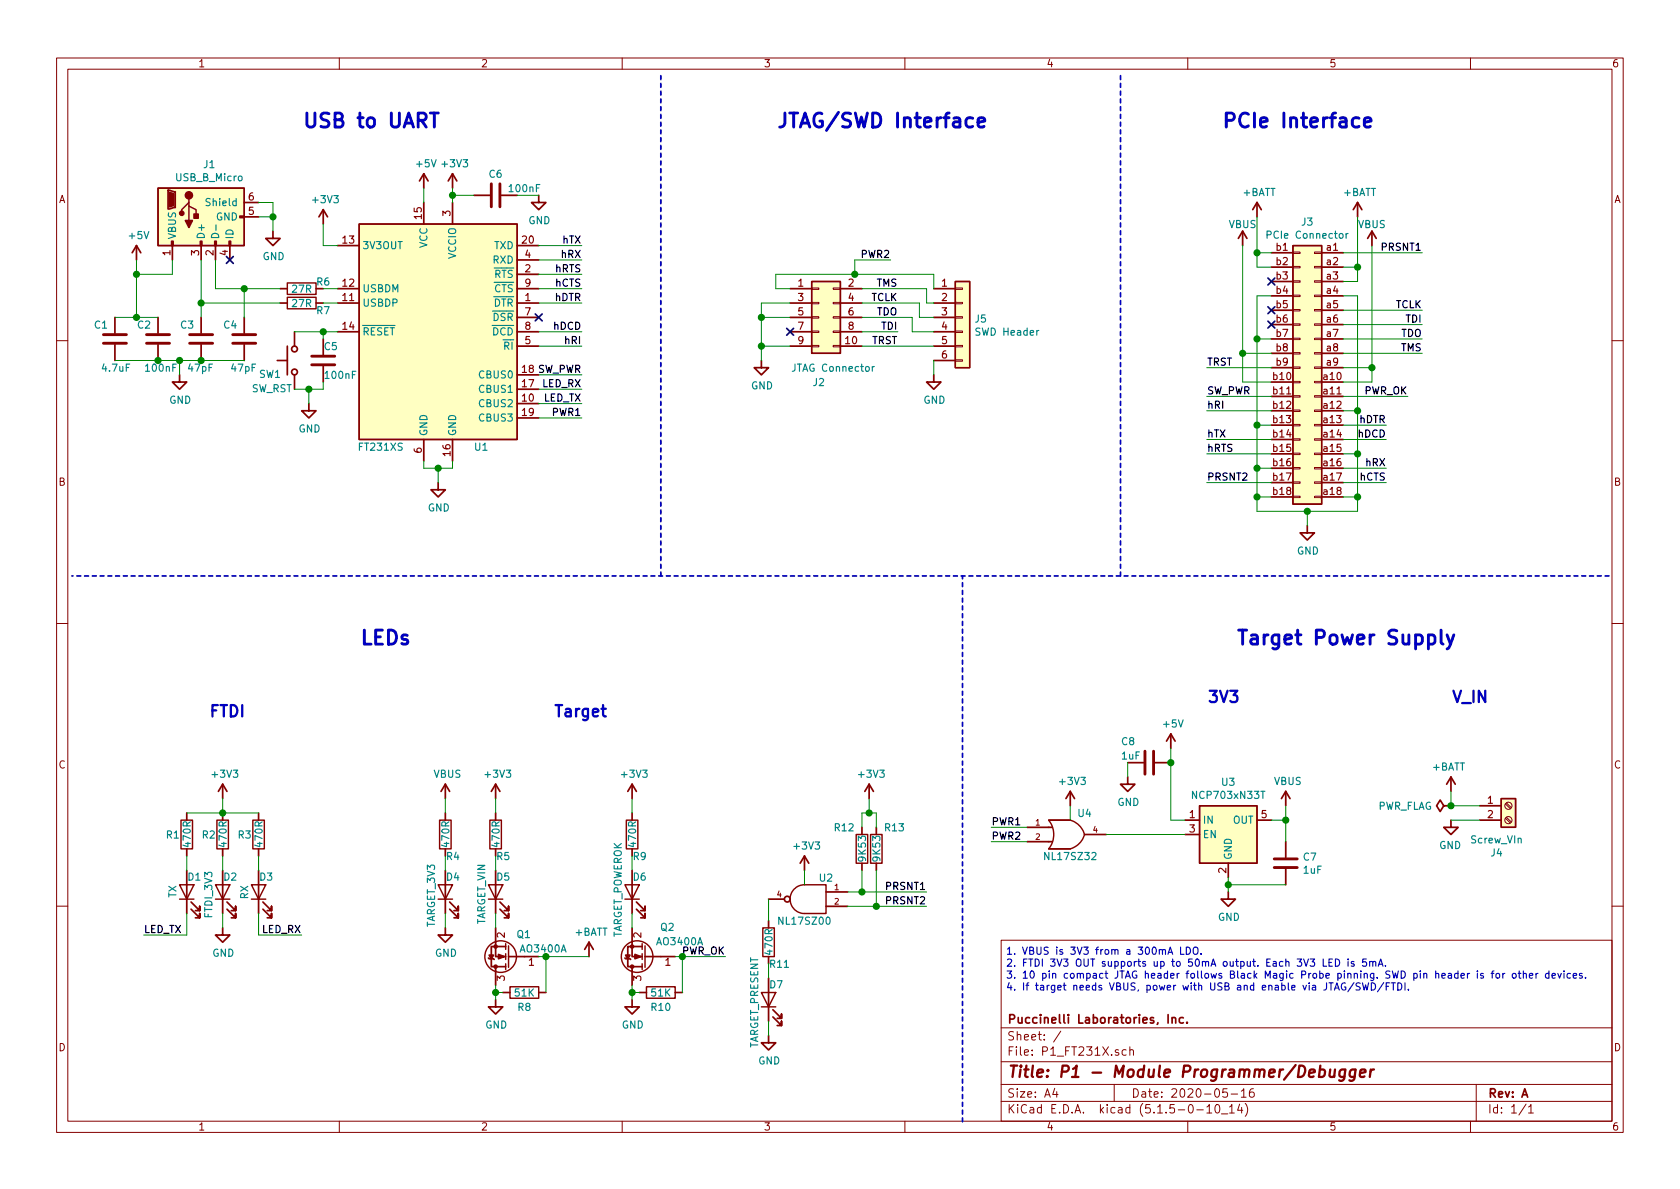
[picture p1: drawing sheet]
EESchema Schematic File Version 4
EELAYER 30 0
EELAYER END
$Descr A4 11693 8268
encoding utf-8
Sheet 1 1
Title "P1 - Module Programmer/Debugger"
Date "2020-05-16"
Rev "A"
Comp "Puccinelli Laboratories, Inc."
Comment1 ""
Comment2 ""
Comment3 ""
Comment4 ""
$EndDescr
$Comp
L Connector_Generic:Conn_02x18_Row_Letter_First J3
U 1 1
P 9150 2550
F 0 "J3" H 9200 3567 50  0000 C CNN
F 1 "PCIe Connector" H 9200 3476 50  0000 C CNN
F 2 "Custom_Footprints:UMAX_3091-10100T_PCIe_x1" H 9150 2550 50  0001 C CNN
F 3 "https://datasheet.lcsc.com/szlcsc/1912111437_UMAX-3091-10100T_C444344.pdf" H 9150 2550 50  0001 C CNN
	1    9150 2550
	-1   0    0    -1  
$EndComp
$Comp
L Connector:USB_B_Micro J1
U 1 1
P 1400 1500
F 0 "J1" V 1033 1443 50  0000 C CNN
F 1 "USB_B_Micro" V 1124 1443 50  0000 C CNN
F 2 "Custom_Footprints:USB_Micro-B_Amphenol_10118194-0001LF" H 1550 1450 50  0001 C CNN
F 3 "https://datasheet.lcsc.com/szlcsc/1811131822_Amphenol-ICC-10118194-0001LF_C132563.pdf" H 1550 1450 50  0001 C CNN
	1    1400 1500
	0    -1   1    0   
$EndComp
$Comp
L Interface_USB:FT231XS U1
U 1 1
P 3050 2300
F 0 "U1" H 3350 1500 50  0000 C CNN
F 1 "FT231XS" H 2650 1500 50  0000 C CNN
F 2 "Package_SO:SSOP-20_3.9x8.7mm_P0.635mm" H 4050 1500 50  0001 C CNN
F 3 "https://www.ftdichip.com/Support/Documents/DataSheets/ICs/DS_FT231X.pdf" H 3050 2300 50  0001 C CNN
	1    3050 2300
	1    0    0    -1  
$EndComp
Wire Wire Line
	1500 1800 1500 2000
Wire Wire Line
	1400 2100 1400 1800
Wire Wire Line
	1200 1800 1200 1900
Wire Wire Line
	950  1900 950  1800
$Comp
L power:+5V #PWR0101
U 1 1
P 950 1800
F 0 "#PWR0101" H 950 1650 50  0001 C CNN
F 1 "+5V" H 965 1973 50  0000 C CNN
F 2 "" H 950 1800 50  0001 C CNN
F 3 "" H 950 1800 50  0001 C CNN
	1    950  1800
	1    0    0    -1  
$EndComp
$Comp
L power:+5V #PWR0102
U 1 1
P 2950 1300
F 0 "#PWR0102" H 2950 1150 50  0001 C CNN
F 1 "+5V" H 2965 1473 50  0000 C CNN
F 2 "" H 2950 1300 50  0001 C CNN
F 3 "" H 2950 1300 50  0001 C CNN
	1    2950 1300
	1    0    0    -1  
$EndComp
Wire Wire Line
	2950 1300 2950 1400
Connection ~ 950  1900
Wire Wire Line
	1800 1500 1900 1500
Wire Wire Line
	1900 1500 1900 1600
$Comp
L power:GND #PWR0103
U 1 1
P 1900 1600
F 0 "#PWR0103" H 1900 1350 50  0001 C CNN
F 1 "GND" H 1905 1427 50  0000 C CNN
F 2 "" H 1900 1600 50  0001 C CNN
F 3 "" H 1900 1600 50  0001 C CNN
	1    1900 1600
	1    0    0    -1  
$EndComp
Connection ~ 1900 1500
Wire Wire Line
	2950 3200 2950 3250
Wire Wire Line
	2950 3250 3050 3250
Wire Wire Line
	3150 3250 3150 3200
Wire Wire Line
	3050 3250 3050 3350
Connection ~ 3050 3250
Wire Wire Line
	3050 3250 3150 3250
$Comp
L power:GND #PWR0104
U 1 1
P 3050 3350
F 0 "#PWR0104" H 3050 3100 50  0001 C CNN
F 1 "GND" H 3055 3177 50  0000 C CNN
F 2 "" H 3050 3350 50  0001 C CNN
F 3 "" H 3050 3350 50  0001 C CNN
	1    3050 3350
	1    0    0    -1  
$EndComp
Wire Wire Line
	3750 1700 4050 1700
Text Label 4050 1700 2    50   ~ 0
hTX
Wire Wire Line
	3750 1800 4050 1800
Text Label 4050 1800 2    50   ~ 0
hRX
Wire Wire Line
	3750 1900 4050 1900
Text Label 4050 1900 2    50   ~ 0
hRTS
Wire Wire Line
	3750 2000 4050 2000
Text Label 4050 2000 2    50   ~ 0
hCTS
Wire Wire Line
	3750 2100 4050 2100
Text Label 4050 2100 2    50   ~ 0
hDTR
Wire Wire Line
	3750 2300 4050 2300
Text Label 4050 2300 2    50   ~ 0
hDCD
Wire Wire Line
	3750 2400 4050 2400
Text Label 4050 2400 2    50   ~ 0
hRI
NoConn ~ 3750 2200
Wire Wire Line
	1800 1400 1900 1400
Wire Wire Line
	1900 1400 1900 1500
$Comp
L Device:C C5
U 1 1
P 2250 2500
F 0 "C5" H 2250 2600 50  0000 L CNN
F 1 "100nF" H 2250 2400 50  0000 L CNN
F 2 "Capacitor_SMD:C_0402_1005Metric" H 2288 2350 50  0001 C CNN
F 3 "~" H 2250 2500 50  0001 C CNN
	1    2250 2500
	1    0    0    -1  
$EndComp
$Comp
L Switch:SW_Push SW1
U 1 1
P 2050 2500
F 0 "SW1" V 1950 2750 50  0000 R CNN
F 1 "SW_RST" V 1850 2800 50  0000 R CNN
F 2 "Button_Switch_SMD:SW_SPST_SKQG_WithStem" H 2050 2700 50  0001 C CNN
F 3 "~" H 2050 2700 50  0001 C CNN
	1    2050 2500
	0    -1   -1   0   
$EndComp
Wire Wire Line
	2050 2700 2150 2700
Wire Wire Line
	2150 2700 2150 2800
Connection ~ 2150 2700
Wire Wire Line
	2150 2700 2250 2700
$Comp
L power:GND #PWR0105
U 1 1
P 2150 2800
F 0 "#PWR0105" H 2150 2550 50  0001 C CNN
F 1 "GND" H 2155 2627 50  0000 C CNN
F 2 "" H 2150 2800 50  0001 C CNN
F 3 "" H 2150 2800 50  0001 C CNN
	1    2150 2800
	1    0    0    -1  
$EndComp
Wire Wire Line
	2250 2650 2250 2700
Wire Wire Line
	2050 2300 2250 2300
Wire Wire Line
	2250 2350 2250 2300
Wire Wire Line
	8850 3050 8400 3050
Text Label 8400 3050 0    50   ~ 0
hTX
Wire Wire Line
	8850 3150 8400 3150
Text Label 8400 3150 0    50   ~ 0
hRTS
Wire Wire Line
	9350 3350 9650 3350
Text Label 9650 3350 2    50   ~ 0
hCTS
Wire Wire Line
	9350 2950 9650 2950
Text Label 9650 2950 2    50   ~ 0
hDTR
Wire Wire Line
	9350 3050 9650 3050
Text Label 9650 3050 2    50   ~ 0
hDCD
Wire Wire Line
	9350 3250 9650 3250
Text Label 9650 3250 2    50   ~ 0
hRX
Wire Wire Line
	2350 1700 2250 1700
Wire Wire Line
	2250 1700 2250 1550
$Comp
L power:+3V3 #PWR0106
U 1 1
P 2250 1550
F 0 "#PWR0106" H 2250 1400 50  0001 C CNN
F 1 "+3V3" H 2265 1723 50  0000 C CNN
F 2 "" H 2250 1550 50  0001 C CNN
F 3 "" H 2250 1550 50  0001 C CNN
	1    2250 1550
	1    0    0    -1  
$EndComp
Wire Wire Line
	3150 1400 3150 1350
$Comp
L power:+3V3 #PWR0107
U 1 1
P 3150 1300
F 0 "#PWR0107" H 3150 1150 50  0001 C CNN
F 1 "+3V3" H 3165 1473 50  0000 C CNN
F 2 "" H 3150 1300 50  0001 C CNN
F 3 "" H 3150 1300 50  0001 C CNN
	1    3150 1300
	1    0    0    -1  
$EndComp
Wire Wire Line
	8850 2050 8750 2050
Wire Wire Line
	8750 2050 8750 2350
Wire Wire Line
	8750 2350 8850 2350
Wire Wire Line
	8750 2350 8750 2950
Wire Wire Line
	8750 2950 8850 2950
Connection ~ 8750 2350
Wire Wire Line
	8750 2950 8750 3250
Wire Wire Line
	8750 3250 8850 3250
Connection ~ 8750 2950
Wire Wire Line
	8750 3450 8850 3450
Wire Wire Line
	9350 3450 9450 3450
Wire Wire Line
	9450 3450 9450 3150
Wire Wire Line
	9450 3150 9350 3150
Wire Wire Line
	9450 3150 9450 2850
Wire Wire Line
	9450 2850 9350 2850
Connection ~ 9450 3150
Wire Wire Line
	9450 2850 9450 2050
Wire Wire Line
	9450 2050 9350 2050
Connection ~ 9450 2850
Wire Wire Line
	9450 3450 9450 3550
Wire Wire Line
	9450 3550 9100 3550
Wire Wire Line
	8750 3550 8750 3450
Connection ~ 9450 3450
Wire Wire Line
	9100 3550 9100 3650
Connection ~ 9100 3550
Wire Wire Line
	9100 3550 8750 3550
$Comp
L power:GND #PWR0108
U 1 1
P 9100 3650
F 0 "#PWR0108" H 9100 3400 50  0001 C CNN
F 1 "GND" H 9105 3477 50  0000 C CNN
F 2 "" H 9100 3650 50  0001 C CNN
F 3 "" H 9100 3650 50  0001 C CNN
	1    9100 3650
	1    0    0    -1  
$EndComp
$Comp
L Connector_Generic:Conn_02x05_Odd_Even J2
U 1 1
P 5700 2200
F 0 "J2" H 5700 1750 50  0000 C CNN
F 1 "JTAG Connector" H 5800 1850 50  0000 C CNN
F 2 "Custom_Footprints:Shroud_2x05_P1.27mm_Verticle" H 5700 2200 50  0001 C CNN
F 3 "http://www.cnctech.us/pdfs/3220-XX-0300-00-TR.pdf" H 5700 2200 50  0001 C CNN
	1    5700 2200
	1    0    0    -1  
$EndComp
Text Label 6250 2000 2    50   ~ 0
TMS
Text Label 6250 2100 2    50   ~ 0
TCLK
Text Label 6250 2200 2    50   ~ 0
TDO
Wire Wire Line
	6000 2300 6250 2300
Text Label 6250 2300 2    50   ~ 0
TDI
Text Label 6250 2400 2    50   ~ 0
TRST
Wire Wire Line
	5500 2400 5300 2400
Wire Wire Line
	5500 2200 5300 2200
Wire Wire Line
	5500 2100 5300 2100
Wire Wire Line
	5300 2100 5300 2200
Connection ~ 5300 2200
Connection ~ 5300 2400
Wire Wire Line
	5300 2400 5300 2500
$Comp
L power:GND #PWR0109
U 1 1
P 5300 2500
F 0 "#PWR0109" H 5300 2250 50  0001 C CNN
F 1 "GND" H 5305 2327 50  0000 C CNN
F 2 "" H 5300 2500 50  0001 C CNN
F 3 "" H 5300 2500 50  0001 C CNN
	1    5300 2500
	1    0    0    -1  
$EndComp
Wire Wire Line
	9350 2150 9900 2150
Text Label 9900 2150 2    50   ~ 0
TCLK
Wire Wire Line
	9350 2250 9900 2250
Text Label 9900 2250 2    50   ~ 0
TDI
Wire Wire Line
	9350 2350 9900 2350
Text Label 9900 2350 2    50   ~ 0
TDO
Wire Wire Line
	9350 2450 9900 2450
Text Label 9900 2450 2    50   ~ 0
TMS
Wire Wire Line
	9350 2650 9550 2650
Wire Wire Line
	9550 2650 9550 2550
Wire Wire Line
	9350 2550 9550 2550
Connection ~ 9550 2550
Wire Wire Line
	9550 2550 9550 1700
Wire Wire Line
	2350 2300 2250 2300
Connection ~ 2250 2300
$Comp
L Device:R R7
U 1 1
P 2100 2100
F 0 "R7" V 2150 2250 50  0000 C CNN
F 1 "27R" V 2100 2100 50  0000 C CNN
F 2 "Resistor_SMD:R_0402_1005Metric" V 2030 2100 50  0001 C CNN
F 3 "~" H 2100 2100 50  0001 C CNN
	1    2100 2100
	0    1    1    0   
$EndComp
$Comp
L Device:R R6
U 1 1
P 2100 2000
F 0 "R6" V 2050 2150 50  0000 C CNN
F 1 "27R" V 2100 2000 50  0000 C CNN
F 2 "Resistor_SMD:R_0402_1005Metric" V 2030 2000 50  0001 C CNN
F 3 "~" H 2100 2000 50  0001 C CNN
	1    2100 2000
	0    1    1    0   
$EndComp
Wire Wire Line
	2250 2000 2350 2000
Wire Wire Line
	2350 2100 2250 2100
$Comp
L Device:C C3
U 1 1
P 1400 2350
F 0 "C3" H 1250 2450 50  0000 L CNN
F 1 "47pF" H 1300 2150 50  0000 L CNN
F 2 "Capacitor_SMD:C_0402_1005Metric" H 1438 2200 50  0001 C CNN
F 3 "~" H 1400 2350 50  0001 C CNN
	1    1400 2350
	1    0    0    -1  
$EndComp
Wire Wire Line
	1400 2100 1950 2100
Connection ~ 1400 2100
Wire Wire Line
	1400 2200 1400 2100
$Comp
L Device:C C4
U 1 1
P 1700 2350
F 0 "C4" H 1550 2450 50  0000 L CNN
F 1 "47pF" H 1600 2150 50  0000 L CNN
F 2 "Capacitor_SMD:C_0402_1005Metric" H 1738 2200 50  0001 C CNN
F 3 "~" H 1700 2350 50  0001 C CNN
	1    1700 2350
	1    0    0    -1  
$EndComp
Wire Wire Line
	1700 2200 1700 2000
Connection ~ 1700 2000
Wire Wire Line
	1700 2000 1950 2000
Wire Wire Line
	1500 2000 1700 2000
Wire Wire Line
	1250 2500 1250 2600
$Comp
L power:GND #PWR0110
U 1 1
P 1250 2600
F 0 "#PWR0110" H 1250 2350 50  0001 C CNN
F 1 "GND" H 1255 2427 50  0000 C CNN
F 2 "" H 1250 2600 50  0001 C CNN
F 3 "" H 1250 2600 50  0001 C CNN
	1    1250 2600
	1    0    0    -1  
$EndComp
NoConn ~ 1600 1800
$Comp
L Device:C C2
U 1 1
P 1100 2350
F 0 "C2" H 950 2450 50  0000 L CNN
F 1 "100nF" H 1000 2150 50  0000 L CNN
F 2 "Capacitor_SMD:C_0402_1005Metric" H 1138 2200 50  0001 C CNN
F 3 "~" H 1100 2350 50  0001 C CNN
	1    1100 2350
	1    0    0    -1  
$EndComp
Wire Wire Line
	950  2200 950  1900
Connection ~ 1400 2500
Wire Wire Line
	1400 2500 1700 2500
Connection ~ 1100 2500
Wire Wire Line
	1100 2500 1250 2500
$Comp
L Device:C C1
U 1 1
P 800 2350
F 0 "C1" H 650 2450 50  0000 L CNN
F 1 "4.7uF" H 700 2150 50  0000 L CNN
F 2 "Capacitor_SMD:C_0402_1005Metric" H 838 2200 50  0001 C CNN
F 3 "~" H 800 2350 50  0001 C CNN
	1    800  2350
	1    0    0    -1  
$EndComp
Wire Wire Line
	800  2500 1100 2500
Wire Wire Line
	800  2200 950  2200
Connection ~ 950  2200
Wire Wire Line
	950  2200 1100 2200
Wire Wire Line
	950  1900 1200 1900
Connection ~ 1250 2500
Wire Wire Line
	1250 2500 1400 2500
$Comp
L Device:C C6
U 1 1
P 3450 1350
F 0 "C6" V 3300 1350 50  0000 C CNN
F 1 "100nF" V 3400 1550 50  0000 C CNN
F 2 "Capacitor_SMD:C_0402_1005Metric" H 3488 1200 50  0001 C CNN
F 3 "~" H 3450 1350 50  0001 C CNN
	1    3450 1350
	0    1    1    0   
$EndComp
Wire Wire Line
	3300 1350 3150 1350
Connection ~ 3150 1350
Wire Wire Line
	3150 1350 3150 1300
$Comp
L power:GND #PWR0111
U 1 1
P 3750 1350
F 0 "#PWR0111" H 3750 1100 50  0001 C CNN
F 1 "GND" H 3755 1177 50  0000 C CNN
F 2 "" H 3750 1350 50  0001 C CNN
F 3 "" H 3750 1350 50  0001 C CNN
	1    3750 1350
	1    0    0    -1  
$EndComp
Wire Wire Line
	3600 1350 3750 1350
Wire Wire Line
	3750 2700 4050 2700
Text Label 4050 2700 2    50   ~ 0
LED_RX
Wire Wire Line
	3750 2800 4050 2800
Text Label 4050 2800 2    50   ~ 0
LED_TX
$Comp
L Device:LED D1
U 1 1
P 1300 6200
F 0 "D1" V 1400 6200 50  0000 R CNN
F 1 "TX" H 1350 6300 50  0000 R CNN
F 2 "Diode_SMD:D_0603_1608Metric" H 1300 6200 50  0001 C CNN
F 3 "https://datasheet.lcsc.com/szlcsc/Lite-On-LTST-C193KGKT-5A_C125102.pdf" H 1300 6200 50  0001 C CNN
	1    1300 6200
	0    -1   -1   0   
$EndComp
$Comp
L Device:R R1
U 1 1
P 1300 5800
F 0 "R1" H 1150 5800 50  0000 L CNN
F 1 "470R" V 1300 5700 50  0000 L CNN
F 2 "Resistor_SMD:R_0402_1005Metric" V 1230 5800 50  0001 C CNN
F 3 "~" H 1300 5800 50  0001 C CNN
	1    1300 5800
	1    0    0    -1  
$EndComp
Wire Wire Line
	1300 5950 1300 6050
$Comp
L Device:LED D3
U 1 1
P 1800 6200
F 0 "D3" V 1900 6200 50  0000 R CNN
F 1 "RX" H 1850 6300 50  0000 R CNN
F 2 "Diode_SMD:D_0603_1608Metric" H 1800 6200 50  0001 C CNN
F 3 "https://datasheet.lcsc.com/szlcsc/Lite-On-LTST-C193KGKT-5A_C125102.pdf" H 1800 6200 50  0001 C CNN
	1    1800 6200
	0    -1   -1   0   
$EndComp
$Comp
L Device:R R3
U 1 1
P 1800 5800
F 0 "R3" H 1650 5800 50  0000 L CNN
F 1 "470R" V 1800 5700 50  0000 L CNN
F 2 "Resistor_SMD:R_0402_1005Metric" V 1730 5800 50  0001 C CNN
F 3 "~" H 1800 5800 50  0001 C CNN
	1    1800 5800
	1    0    0    -1  
$EndComp
Wire Wire Line
	1800 5950 1800 6050
Wire Wire Line
	1300 5650 1550 5650
Wire Wire Line
	1550 5650 1550 5550
Connection ~ 1550 5650
Wire Wire Line
	1550 5650 1800 5650
$Comp
L power:+3V3 #PWR0112
U 1 1
P 1550 5550
F 0 "#PWR0112" H 1550 5400 50  0001 C CNN
F 1 "+3V3" H 1565 5723 50  0000 C CNN
F 2 "" H 1550 5550 50  0001 C CNN
F 3 "" H 1550 5550 50  0001 C CNN
	1    1550 5550
	1    0    0    -1  
$EndComp
Wire Wire Line
	1300 6350 1300 6500
Wire Wire Line
	1300 6500 1000 6500
Text Label 1000 6500 0    50   ~ 0
LED_TX
Wire Wire Line
	1800 6350 1800 6500
Wire Wire Line
	1800 6500 2100 6500
Text Label 2100 6500 2    50   ~ 0
LED_RX
$Comp
L Device:LED D2
U 1 1
P 1550 6200
F 0 "D2" V 1650 6200 50  0000 R CNN
F 1 "FTDI_3V3" H 1700 6300 50  0000 R CNN
F 2 "Diode_SMD:D_0603_1608Metric" H 1550 6200 50  0001 C CNN
F 3 "https://datasheet.lcsc.com/szlcsc/Lite-On-LTST-C193KGKT-5A_C125102.pdf" H 1550 6200 50  0001 C CNN
	1    1550 6200
	0    -1   -1   0   
$EndComp
$Comp
L Device:R R2
U 1 1
P 1550 5800
F 0 "R2" H 1400 5800 50  0000 L CNN
F 1 "470R" V 1550 5700 50  0000 L CNN
F 2 "Resistor_SMD:R_0402_1005Metric" V 1480 5800 50  0001 C CNN
F 3 "~" H 1550 5800 50  0001 C CNN
	1    1550 5800
	1    0    0    -1  
$EndComp
Wire Wire Line
	1550 5950 1550 6050
$Comp
L power:GND #PWR0113
U 1 1
P 1550 6450
F 0 "#PWR0113" H 1550 6200 50  0001 C CNN
F 1 "GND" H 1555 6277 50  0000 C CNN
F 2 "" H 1550 6450 50  0001 C CNN
F 3 "" H 1550 6450 50  0001 C CNN
	1    1550 6450
	1    0    0    -1  
$EndComp
Wire Wire Line
	1550 6450 1550 6350
$Comp
L Regulator_Linear:NCP718xSN330 U3
U 1 1
P 8550 5800
F 0 "U3" H 8550 6167 50  0000 C CNN
F 1 "NCP703xN33T" H 8550 6076 50  0000 C CNN
F 2 "Package_SO:TSOP-5_1.65x3.05mm_P0.95mm" H 8550 6150 50  0001 C CNN
F 3 "https://datasheet.lcsc.com/szlcsc/ON-Semicon-ON-NCP703SN33T1G_C184820.pdf" H 8550 6300 50  0001 C CNN
	1    8550 5800
	1    0    0    -1  
$EndComp
Wire Wire Line
	8850 5700 8950 5700
$Comp
L power:VBUS #PWR0114
U 1 1
P 8950 5600
F 0 "#PWR0114" H 8950 5450 50  0001 C CNN
F 1 "VBUS" H 8965 5773 50  0000 C CNN
F 2 "" H 8950 5600 50  0001 C CNN
F 3 "" H 8950 5600 50  0001 C CNN
	1    8950 5600
	1    0    0    -1  
$EndComp
Wire Wire Line
	8950 5600 8950 5700
Connection ~ 8950 5700
Wire Wire Line
	8250 5700 8150 5700
Wire Wire Line
	8150 5700 8150 5300
$Comp
L power:+5V #PWR0115
U 1 1
P 8150 5200
F 0 "#PWR0115" H 8150 5050 50  0001 C CNN
F 1 "+5V" H 8165 5373 50  0000 C CNN
F 2 "" H 8150 5200 50  0001 C CNN
F 3 "" H 8150 5200 50  0001 C CNN
	1    8150 5200
	1    0    0    -1  
$EndComp
Wire Wire Line
	8550 6100 8550 6150
$Comp
L power:GND #PWR0116
U 1 1
P 8550 6200
F 0 "#PWR0116" H 8550 5950 50  0001 C CNN
F 1 "GND" H 8555 6027 50  0000 C CNN
F 2 "" H 8550 6200 50  0001 C CNN
F 3 "" H 8550 6200 50  0001 C CNN
	1    8550 6200
	1    0    0    -1  
$EndComp
Connection ~ 3800 6650
Wire Wire Line
	3800 6650 4100 6650
Wire Wire Line
	3800 6650 3800 6900
Wire Wire Line
	3750 6650 3800 6650
Wire Wire Line
	3450 6900 3450 6950
Connection ~ 3450 6900
Wire Wire Line
	3500 6900 3450 6900
$Comp
L Device:R R8
U 1 1
P 3650 6900
F 0 "R8" V 3750 6900 50  0000 C CNN
F 1 "51K" V 3650 6900 50  0000 C CNN
F 2 "Resistor_SMD:R_0402_1005Metric" V 3580 6900 50  0001 C CNN
F 3 "~" H 3650 6900 50  0001 C CNN
	1    3650 6900
	0    1    1    0   
$EndComp
Wire Wire Line
	3450 6850 3450 6900
Wire Wire Line
	3450 6450 3450 6350
$Comp
L Device:Q_NMOS_GSD Q1
U 1 1
P 3550 6650
F 0 "Q1" H 3400 6500 50  0000 L CNN
F 1 "AO3400A" H 3150 6600 50  0000 L CNN
F 2 "Package_TO_SOT_SMD:SOT-23" H 3750 6750 50  0001 C CNN
F 3 "https://datasheet.lcsc.com/szlcsc/Alpha-Omega-Semicon-AOS-AO3400A_C20917.pdf" H 3550 6650 50  0001 C CNN
	1    3550 6650
	-1   0    0    1   
$EndComp
$Comp
L power:+BATT #PWR0117
U 1 1
P 4100 6650
F 0 "#PWR0117" H 4100 6500 50  0001 C CNN
F 1 "+BATT" H 4115 6823 50  0000 C CNN
F 2 "" H 4100 6650 50  0001 C CNN
F 3 "" H 4100 6650 50  0001 C CNN
	1    4100 6650
	1    0    0    -1  
$EndComp
Wire Wire Line
	3450 5650 3450 5550
$Comp
L power:GND #PWR0118
U 1 1
P 3450 6950
F 0 "#PWR0118" H 3450 6700 50  0001 C CNN
F 1 "GND" H 3455 6777 50  0000 C CNN
F 2 "" H 3450 6950 50  0001 C CNN
F 3 "" H 3450 6950 50  0001 C CNN
	1    3450 6950
	1    0    0    -1  
$EndComp
Wire Wire Line
	3450 5950 3450 6050
$Comp
L Device:R R5
U 1 1
P 3450 5800
F 0 "R5" H 3450 5650 50  0000 L CNN
F 1 "470R" V 3450 5700 50  0000 L CNN
F 2 "Resistor_SMD:R_0402_1005Metric" V 3380 5800 50  0001 C CNN
F 3 "~" H 3450 5800 50  0001 C CNN
	1    3450 5800
	1    0    0    -1  
$EndComp
$Comp
L Device:LED D5
U 1 1
P 3450 6200
F 0 "D5" V 3550 6200 50  0000 R CNN
F 1 "TARGET_VIN" H 3650 6300 50  0000 R CNN
F 2 "Diode_SMD:D_0603_1608Metric" H 3450 6200 50  0001 C CNN
F 3 "https://datasheet.lcsc.com/szlcsc/Lite-On-LTST-C193KGKT-5A_C125102.pdf" H 3450 6200 50  0001 C CNN
	1    3450 6200
	0    -1   -1   0   
$EndComp
$Comp
L power:VBUS #PWR0119
U 1 1
P 3100 5550
F 0 "#PWR0119" H 3100 5400 50  0001 C CNN
F 1 "VBUS" H 3115 5723 50  0000 C CNN
F 2 "" H 3100 5550 50  0001 C CNN
F 3 "" H 3100 5550 50  0001 C CNN
	1    3100 5550
	1    0    0    -1  
$EndComp
Wire Wire Line
	3100 5650 3100 5550
$Comp
L power:GND #PWR0120
U 1 1
P 3100 6450
F 0 "#PWR0120" H 3100 6200 50  0001 C CNN
F 1 "GND" H 3105 6277 50  0000 C CNN
F 2 "" H 3100 6450 50  0001 C CNN
F 3 "" H 3100 6450 50  0001 C CNN
	1    3100 6450
	1    0    0    -1  
$EndComp
Wire Wire Line
	3100 6350 3100 6450
Wire Wire Line
	3100 5950 3100 6050
$Comp
L Device:R R4
U 1 1
P 3100 5800
F 0 "R4" H 3100 5650 50  0000 L CNN
F 1 "470R" V 3100 5700 50  0000 L CNN
F 2 "Resistor_SMD:R_0402_1005Metric" V 3030 5800 50  0001 C CNN
F 3 "~" H 3100 5800 50  0001 C CNN
	1    3100 5800
	1    0    0    -1  
$EndComp
$Comp
L Device:LED D4
U 1 1
P 3100 6200
F 0 "D4" V 3200 6200 50  0000 R CNN
F 1 "TARGET_3V3" H 3300 6300 50  0000 R CNN
F 2 "Diode_SMD:D_0603_1608Metric" H 3100 6200 50  0001 C CNN
F 3 "https://datasheet.lcsc.com/szlcsc/Lite-On-LTST-C193KGKT-5A_C125102.pdf" H 3100 6200 50  0001 C CNN
	1    3100 6200
	0    -1   -1   0   
$EndComp
$Comp
L power:+3V3 #PWR0121
U 1 1
P 3450 5550
F 0 "#PWR0121" H 3450 5400 50  0001 C CNN
F 1 "+3V3" H 3465 5723 50  0000 C CNN
F 2 "" H 3450 5550 50  0001 C CNN
F 3 "" H 3450 5550 50  0001 C CNN
	1    3450 5550
	1    0    0    -1  
$EndComp
$Comp
L Device:C C7
U 1 1
P 8950 6000
F 0 "C7" H 9065 6046 50  0000 L CNN
F 1 "1uF" H 9065 5955 50  0000 L CNN
F 2 "Capacitor_SMD:C_0402_1005Metric" H 8988 5850 50  0001 C CNN
F 3 "~" H 8950 6000 50  0001 C CNN
	1    8950 6000
	1    0    0    -1  
$EndComp
Wire Wire Line
	8950 5850 8950 5700
Wire Wire Line
	8950 6150 8550 6150
Connection ~ 8550 6150
Wire Wire Line
	8550 6150 8550 6200
Wire Wire Line
	10300 5600 10100 5600
$Comp
L power:+BATT #PWR0122
U 1 1
P 10100 5500
F 0 "#PWR0122" H 10100 5350 50  0001 C CNN
F 1 "+BATT" H 10115 5673 50  0000 C CNN
F 2 "" H 10100 5500 50  0001 C CNN
F 3 "" H 10100 5500 50  0001 C CNN
	1    10100 5500
	-1   0    0    -1  
$EndComp
Wire Wire Line
	10100 5500 10100 5600
$Comp
L power:PWR_FLAG #FLG0105
U 1 1
P 10100 5600
F 0 "#FLG0105" H 10100 5675 50  0001 C CNN
F 1 "PWR_FLAG" V 10100 5728 50  0000 L CNN
F 2 "" H 10100 5600 50  0001 C CNN
F 3 "~" H 10100 5600 50  0001 C CNN
	1    10100 5600
	0    -1   1    0   
$EndComp
Connection ~ 10100 5600
Wire Wire Line
	10300 5700 10100 5700
$Comp
L power:GND #PWR0123
U 1 1
P 10100 5700
F 0 "#PWR0123" H 10100 5450 50  0001 C CNN
F 1 "GND" H 10105 5527 50  0000 C CNN
F 2 "" H 10100 5700 50  0001 C CNN
F 3 "" H 10100 5700 50  0001 C CNN
	1    10100 5700
	-1   0    0    -1  
$EndComp
Wire Wire Line
	5300 2200 5300 2400
NoConn ~ 5500 2300
Wire Wire Line
	8850 3350 8400 3350
Text Label 8400 3350 0    50   ~ 0
PRSNT2
Wire Wire Line
	8750 3250 8750 3450
Connection ~ 8750 3250
Connection ~ 8750 3450
Wire Wire Line
	9350 1750 9900 1750
Text Label 9900 1750 2    50   ~ 0
PRSNT1
Wire Wire Line
	8850 2550 8400 2550
Text Label 8400 2550 0    50   ~ 0
TRST
Wire Wire Line
	8850 2450 8650 2450
Wire Wire Line
	8650 2450 8650 2650
Wire Wire Line
	8650 2650 8850 2650
Wire Wire Line
	8650 2450 8650 1700
Connection ~ 8650 2450
$Comp
L power:VBUS #PWR0124
U 1 1
P 8650 1700
F 0 "#PWR0124" H 8650 1550 50  0001 C CNN
F 1 "VBUS" H 8650 1850 50  0000 C CNN
F 2 "" H 8650 1700 50  0001 C CNN
F 3 "" H 8650 1700 50  0001 C CNN
	1    8650 1700
	1    0    0    -1  
$EndComp
$Comp
L power:VBUS #PWR0125
U 1 1
P 9550 1700
F 0 "#PWR0125" H 9550 1550 50  0001 C CNN
F 1 "VBUS" H 9550 1850 50  0000 C CNN
F 2 "" H 9550 1700 50  0001 C CNN
F 3 "" H 9550 1700 50  0001 C CNN
	1    9550 1700
	1    0    0    -1  
$EndComp
Wire Wire Line
	9350 1850 9450 1850
Wire Wire Line
	9450 1850 9450 1950
Wire Wire Line
	9450 1950 9350 1950
Wire Wire Line
	9450 1850 9450 1500
Connection ~ 9450 1850
$Comp
L power:+BATT #PWR0126
U 1 1
P 9450 1500
F 0 "#PWR0126" H 9450 1350 50  0001 C CNN
F 1 "+BATT" H 9465 1673 50  0000 C CNN
F 2 "" H 9450 1500 50  0001 C CNN
F 3 "" H 9450 1500 50  0001 C CNN
	1    9450 1500
	1    0    0    -1  
$EndComp
Wire Wire Line
	8850 1750 8750 1750
Wire Wire Line
	8750 1750 8750 1850
Wire Wire Line
	8750 1850 8850 1850
Wire Wire Line
	8750 1750 8750 1500
Connection ~ 8750 1750
$Comp
L power:+BATT #PWR0127
U 1 1
P 8750 1500
F 0 "#PWR0127" H 8750 1350 50  0001 C CNN
F 1 "+BATT" H 8765 1673 50  0000 C CNN
F 2 "" H 8750 1500 50  0001 C CNN
F 3 "" H 8750 1500 50  0001 C CNN
	1    8750 1500
	1    0    0    -1  
$EndComp
NoConn ~ 8850 1950
NoConn ~ 8850 2150
NoConn ~ 8850 2250
Wire Wire Line
	8850 2850 8400 2850
Text Label 8400 2850 0    50   ~ 0
hRI
$Comp
L 74xGxx:74AHC1G00 U2
U 1 1
P 5600 6250
F 0 "U2" H 5450 6400 50  0000 C CNN
F 1 "NL17SZ00" H 5600 6100 50  0000 C CNN
F 2 "Package_TO_SOT_SMD:SOT-353_SC-70-5" H 5600 6250 50  0001 C CNN
F 3 "https://datasheet.lcsc.com/szlcsc/ON-Semicon-ON-NL17SZ00DFT2G_C94397.pdf" H 5600 6250 50  0001 C CNN
	1    5600 6250
	-1   0    0    -1  
$EndComp
Wire Wire Line
	5900 6200 6000 6200
Text Label 6450 6200 2    50   ~ 0
PRSNT1
Wire Wire Line
	5900 6300 6100 6300
Text Label 6450 6300 2    50   ~ 0
PRSNT2
$Comp
L power:+3V3 #PWR0128
U 1 1
P 5600 6050
F 0 "#PWR0128" H 5600 5900 50  0001 C CNN
F 1 "+3V3" H 5615 6223 50  0000 C CNN
F 2 "" H 5600 6050 50  0001 C CNN
F 3 "" H 5600 6050 50  0001 C CNN
	1    5600 6050
	1    0    0    -1  
$EndComp
Wire Wire Line
	5600 6050 5600 6150
Wire Wire Line
	5350 6700 5350 6800
$Comp
L Device:R R11
U 1 1
P 5350 6550
F 0 "R11" H 5350 6400 50  0000 L CNN
F 1 "470R" V 5350 6450 50  0000 L CNN
F 2 "Resistor_SMD:R_0402_1005Metric" V 5280 6550 50  0001 C CNN
F 3 "~" H 5350 6550 50  0001 C CNN
	1    5350 6550
	1    0    0    -1  
$EndComp
$Comp
L Device:LED D7
U 1 1
P 5350 6950
F 0 "D7" V 5450 6950 50  0000 R CNN
F 1 "TARGET_PRESENT" H 5650 7050 50  0000 R CNN
F 2 "Diode_SMD:D_0603_1608Metric" H 5350 6950 50  0001 C CNN
F 3 "https://datasheet.lcsc.com/szlcsc/Lite-On-LTST-C193KGKT-5A_C125102.pdf" H 5350 6950 50  0001 C CNN
	1    5350 6950
	0    -1   -1   0   
$EndComp
Wire Wire Line
	5350 6400 5350 6250
Wire Wire Line
	5350 7100 5350 7200
$Comp
L power:GND #PWR0129
U 1 1
P 5350 7200
F 0 "#PWR0129" H 5350 6950 50  0001 C CNN
F 1 "GND" H 5355 7027 50  0000 C CNN
F 2 "" H 5350 7200 50  0001 C CNN
F 3 "" H 5350 7200 50  0001 C CNN
	1    5350 7200
	1    0    0    -1  
$EndComp
Connection ~ 4750 6650
Wire Wire Line
	4750 6650 5050 6650
Wire Wire Line
	4750 6650 4750 6900
Wire Wire Line
	4700 6650 4750 6650
Wire Wire Line
	4400 6900 4400 6950
Connection ~ 4400 6900
Wire Wire Line
	4450 6900 4400 6900
$Comp
L Device:R R10
U 1 1
P 4600 6900
F 0 "R10" V 4700 6900 50  0000 C CNN
F 1 "51K" V 4600 6900 50  0000 C CNN
F 2 "Resistor_SMD:R_0402_1005Metric" V 4530 6900 50  0001 C CNN
F 3 "~" H 4600 6900 50  0001 C CNN
	1    4600 6900
	0    1    1    0   
$EndComp
Wire Wire Line
	4400 6850 4400 6900
Wire Wire Line
	4400 6450 4400 6350
$Comp
L Device:Q_NMOS_GSD Q2
U 1 1
P 4500 6650
F 0 "Q2" H 4300 6450 50  0000 L CNN
F 1 "AO3400A" H 4100 6550 50  0000 L CNN
F 2 "Package_TO_SOT_SMD:SOT-23" H 4700 6750 50  0001 C CNN
F 3 "https://datasheet.lcsc.com/szlcsc/Alpha-Omega-Semicon-AOS-AO3400A_C20917.pdf" H 4500 6650 50  0001 C CNN
	1    4500 6650
	-1   0    0    1   
$EndComp
Wire Wire Line
	4400 5650 4400 5550
$Comp
L power:GND #PWR0130
U 1 1
P 4400 6950
F 0 "#PWR0130" H 4400 6700 50  0001 C CNN
F 1 "GND" H 4405 6777 50  0000 C CNN
F 2 "" H 4400 6950 50  0001 C CNN
F 3 "" H 4400 6950 50  0001 C CNN
	1    4400 6950
	1    0    0    -1  
$EndComp
Wire Wire Line
	4400 5950 4400 6050
$Comp
L Device:R R9
U 1 1
P 4400 5800
F 0 "R9" H 4400 5650 50  0000 L CNN
F 1 "470R" V 4400 5700 50  0000 L CNN
F 2 "Resistor_SMD:R_0402_1005Metric" V 4330 5800 50  0001 C CNN
F 3 "~" H 4400 5800 50  0001 C CNN
	1    4400 5800
	1    0    0    -1  
$EndComp
$Comp
L Device:LED D6
U 1 1
P 4400 6200
F 0 "D6" V 4500 6200 50  0000 R CNN
F 1 "TARGET_POWEROK" H 4750 6300 50  0000 R CNN
F 2 "Diode_SMD:D_0603_1608Metric" H 4400 6200 50  0001 C CNN
F 3 "https://datasheet.lcsc.com/szlcsc/Lite-On-LTST-C193KGKT-5A_C125102.pdf" H 4400 6200 50  0001 C CNN
	1    4400 6200
	0    -1   -1   0   
$EndComp
$Comp
L power:+3V3 #PWR0131
U 1 1
P 4400 5550
F 0 "#PWR0131" H 4400 5400 50  0001 C CNN
F 1 "+3V3" H 4415 5723 50  0000 C CNN
F 2 "" H 4400 5550 50  0001 C CNN
F 3 "" H 4400 5550 50  0001 C CNN
	1    4400 5550
	1    0    0    -1  
$EndComp
Wire Wire Line
	9350 2750 9800 2750
Text Label 9800 2750 2    50   ~ 0
PWR_OK
Text Label 5050 6650 2    50   ~ 0
PWR_OK
$Comp
L Connector_Generic:Conn_01x06 J5
U 1 1
P 6700 2200
F 0 "J5" H 6780 2192 50  0000 L CNN
F 1 "SWD Header" H 6780 2101 50  0000 L CNN
F 2 "Connector_PinHeader_2.54mm:PinHeader_1x06_P2.54mm_Vertical" H 6700 2200 50  0001 C CNN
F 3 "~" H 6700 2200 50  0001 C CNN
	1    6700 2200
	1    0    0    -1  
$EndComp
Wire Wire Line
	6000 2400 6500 2400
Wire Wire Line
	6000 2200 6350 2200
Wire Wire Line
	6000 2100 6400 2100
Wire Wire Line
	6350 2200 6350 2300
Wire Wire Line
	6350 2300 6500 2300
Wire Wire Line
	6400 2100 6400 2200
Wire Wire Line
	6400 2200 6500 2200
Wire Wire Line
	6450 2000 6450 2100
Wire Wire Line
	6450 2100 6500 2100
Wire Wire Line
	6000 2000 6450 2000
Wire Wire Line
	6500 2500 6500 2600
$Comp
L power:GND #PWR0132
U 1 1
P 6500 2600
F 0 "#PWR0132" H 6500 2350 50  0001 C CNN
F 1 "GND" H 6505 2427 50  0000 C CNN
F 2 "" H 6500 2600 50  0001 C CNN
F 3 "" H 6500 2600 50  0001 C CNN
	1    6500 2600
	1    0    0    -1  
$EndComp
Wire Wire Line
	6500 2000 6500 1900
Wire Wire Line
	6500 1900 5950 1900
Wire Wire Line
	5400 1900 5400 2000
Wire Wire Line
	5400 2000 5500 2000
Wire Wire Line
	8850 2750 8400 2750
Text Label 8400 2750 0    50   ~ 0
SW_PWR
Wire Wire Line
	3750 2600 4050 2600
Text Label 4050 2600 2    50   ~ 0
SW_PWR
$Comp
L Connector:Screw_Terminal_01x02 J4
U 1 1
P 10500 5600
F 0 "J4" H 10418 5275 50  0000 C CNN
F 1 "Screw_VIn" H 10418 5366 50  0000 C CNN
F 2 "TerminalBlock_4Ucon:TerminalBlock_4Ucon_1x02_P3.50mm_Horizontal" H 10500 5600 50  0001 C CNN
F 3 "~" H 10500 5600 50  0001 C CNN
	1    10500 5600
	1    0    0    -1  
$EndComp
Wire Wire Line
	6000 6200 6000 6050
Connection ~ 6000 6200
Wire Wire Line
	6000 6200 6450 6200
Wire Wire Line
	6100 6300 6100 6050
$Comp
L Device:R R12
U 1 1
P 6000 5900
F 0 "R12" H 5800 6050 50  0000 L CNN
F 1 "9K53" V 6000 5800 50  0000 L CNN
F 2 "Resistor_SMD:R_0402_1005Metric" V 5930 5900 50  0001 C CNN
F 3 "~" H 6000 5900 50  0001 C CNN
	1    6000 5900
	1    0    0    -1  
$EndComp
$Comp
L Device:R R13
U 1 1
P 6100 5900
F 0 "R13" H 6150 6050 50  0000 L CNN
F 1 "9K53" V 6100 5800 50  0000 L CNN
F 2 "Resistor_SMD:R_0402_1005Metric" V 6030 5900 50  0001 C CNN
F 3 "~" H 6100 5900 50  0001 C CNN
	1    6100 5900
	1    0    0    -1  
$EndComp
Wire Wire Line
	6000 5750 6000 5650
Wire Wire Line
	6000 5650 6050 5650
Wire Wire Line
	6100 5650 6100 5750
Connection ~ 6100 6300
Wire Wire Line
	6100 6300 6450 6300
Wire Wire Line
	6050 5650 6050 5550
Connection ~ 6050 5650
Wire Wire Line
	6050 5650 6100 5650
$Comp
L power:+3V3 #PWR0133
U 1 1
P 6050 5550
F 0 "#PWR0133" H 6050 5400 50  0001 C CNN
F 1 "+3V3" H 6065 5723 50  0000 C CNN
F 2 "" H 6050 5550 50  0001 C CNN
F 3 "" H 6050 5550 50  0001 C CNN
	1    6050 5550
	1    0    0    -1  
$EndComp
Text Notes 7000 6900 0    50   ~ 0
1. VBUS is 3V3 from a 300mA LDO.\n2. FTDI 3V3 OUT supports up to 50mA output. Each 3V3 LED is 5mA.\n3. 10 pin compact JTAG header follows Black Magic Probe pinning. SWD pin header is for other devices.\n4. If target needs VBUS, power with USB and enable via JTAG/SWD/FTDI.
Wire Wire Line
	3750 2900 4050 2900
Text Label 4050 2900 2    50   ~ 0
PWR1
Wire Wire Line
	5950 1900 5950 1800
Wire Wire Line
	5950 1800 6200 1800
Connection ~ 5950 1900
Wire Wire Line
	5950 1900 5400 1900
Text Label 6200 1800 2    50   ~ 0
PWR2
$Comp
L 74xGxx:74AHC1G32 U4
U 1 1
P 7450 5800
F 0 "U4" H 7550 5950 50  0000 C CNN
F 1 "NL17SZ32" H 7450 5650 50  0000 C CNN
F 2 "Package_TO_SOT_SMD:SOT-353_SC-70-5" H 7450 5800 50  0001 C CNN
F 3 "https://datasheet.lcsc.com/szlcsc/1811081955_ON-Semiconductor-NL17SZ32DFT2G_C152310.pdf" H 7450 5800 50  0001 C CNN
	1    7450 5800
	1    0    0    -1  
$EndComp
Wire Wire Line
	7150 5750 6900 5750
Text Label 6900 5750 0    50   ~ 0
PWR1
Wire Wire Line
	7150 5850 6900 5850
Text Label 6900 5850 0    50   ~ 0
PWR2
Wire Wire Line
	7450 5700 7450 5600
Text Notes 2100 900  0    98   ~ 20
USB to UART
$Comp
L power:+3V3 #PWR0134
U 1 1
P 7450 5600
F 0 "#PWR0134" H 7450 5450 50  0001 C CNN
F 1 "+3V3" H 7465 5773 50  0000 C CNN
F 2 "" H 7450 5600 50  0001 C CNN
F 3 "" H 7450 5600 50  0001 C CNN
	1    7450 5600
	1    0    0    -1  
$EndComp
$Comp
L Device:C C8
U 1 1
P 8000 5300
F 0 "C8" V 7850 5100 50  0000 L CNN
F 1 "1uF" V 7950 5100 50  0000 L CNN
F 2 "Capacitor_SMD:C_0402_1005Metric" H 8038 5150 50  0001 C CNN
F 3 "~" H 8000 5300 50  0001 C CNN
	1    8000 5300
	0    1    1    0   
$EndComp
Connection ~ 8150 5300
Wire Wire Line
	8150 5300 8150 5200
Wire Wire Line
	7700 5800 8250 5800
Wire Wire Line
	7850 5300 7850 5400
$Comp
L power:GND #PWR0135
U 1 1
P 7850 5400
F 0 "#PWR0135" H 7850 5150 50  0001 C CNN
F 1 "GND" H 7855 5227 50  0000 C CNN
F 2 "" H 7850 5400 50  0001 C CNN
F 3 "" H 7850 5400 50  0001 C CNN
	1    7850 5400
	1    0    0    -1  
$EndComp
Text Notes 5400 900  0    98   ~ 20
JTAG/SWD Interface
Text Notes 8500 900  0    98   ~ 20
PCIe Interface
Text Notes 2500 4500 0    98   ~ 20
LEDs
Text Notes 1450 5000 0    79   ~ 16
FTDI
Text Notes 3850 5000 0    79   ~ 16
Target
Text Notes 8600 4500 0    98   ~ 20
Target Power Supply
Wire Notes Line
	11200 4000 500  4000
Wire Notes Line
	4600 4000 4600 500 
Wire Notes Line
	7800 4000 7800 500 
Wire Notes Line
	6700 7800 6700 4000
Text Notes 8400 4900 0    79   ~ 16
3V3
Text Notes 10100 4900 0    79   ~ 16
V_IN
$EndSCHEMATC
